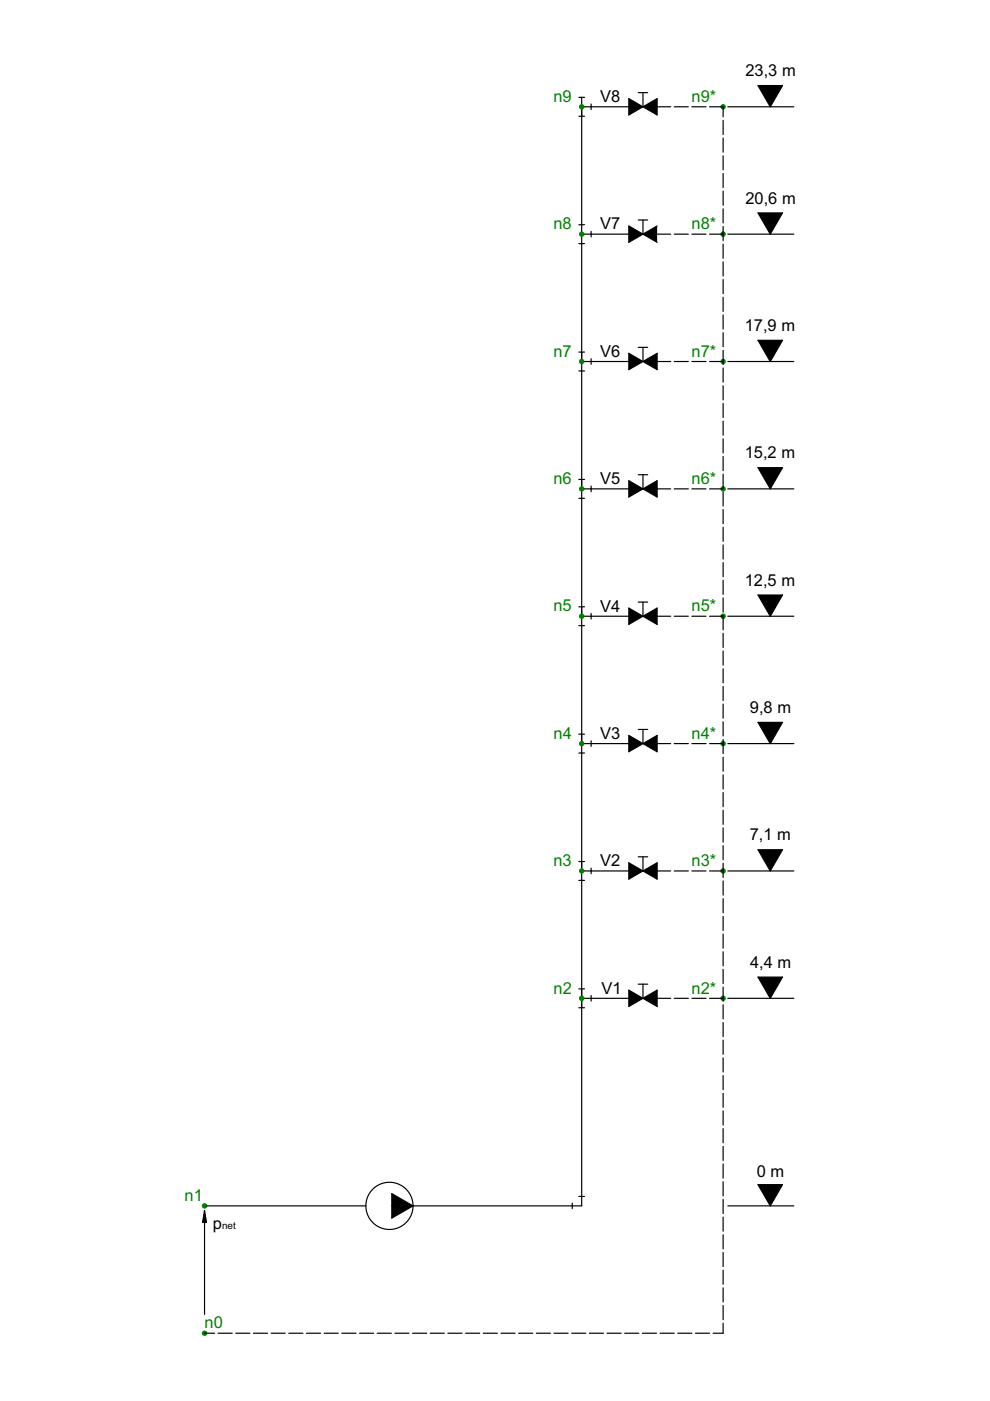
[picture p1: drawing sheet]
<svg xmlns="http://www.w3.org/2000/svg" width="210mm" height="297mm" viewBox="0 0 210 297" stroke-linecap="round" stroke-linejoin="round" font-family="sans-serif">
<g fill="none" stroke="#000" stroke-width=".25">
<path d="M160.7 18.1h5.2l-2.6 4.5zM122.7 20.6h1.2M122.7 24.6h1.2M123.3 20.6v235.1M123.3 22.6h10M125.3 22v1.2M122.7 47.6h1.2M122.7 51.6h1.2M123.3 49.6h10M125.3 49v1.2M160.7 45.1h5.2l-2.6 4.5zM122.7 74.6h1.2"/>
<path d="M122.7 78.6h1.2M123.3 76.6h10M125.3 76v1.2M160.7 72.1h5.2l-2.6 4.5zM160.7 99.2h5.2l-2.6 4.5zM122.7 101.7h1.2M122.7 105.7h1.2M123.3 103.7h10M125.3 103.1v1.2M122.7 128.7h1.2M122.7 132.7h1.2M123.3 130.7h10"/>
<path d="M125.3 130.1v1.2M160.7 126.2h5.2l-2.6 4.5zM122.7 155.7h1.2M122.7 159.7h1.2M123.3 157.7h10M125.3 157.1v1.2M160.7 153.2h5.2l-2.6 4.5zM122.7 182.7h1.2M122.7 186.7h1.2M123.3 184.7h10M125.3 184.1v1.2M160.7 180.2h5.2l-2.6 4.5z"/>
<path d="M122.7 209.7h1.2M122.7 213.7h1.2M123.3 211.7h10M125.3 211.1v1.2M160.7 207.2h5.2l-2.6 4.5zM121.3 255.1v1.2M122.7 253.7h1.2M160.7 251.2h5.2l-2.6 4.5z"/>
</g>
<path d="M160.7 18.1h5.2l-2.6 4.5zM160.7 45.1h5.2l-2.6 4.5zM160.7 72.1h5.2l-2.6 4.5zM160.7 99.2h5.2l-2.6 4.5zM160.7 126.2h5.2l-2.6 4.5zM160.7 153.2h5.2l-2.6 4.5zM160.7 180.2h5.2l-2.6 4.5zM160.7 207.2h5.2l-2.6 4.5zM160.7 251.2h5.2l-2.6 4.5z" fill="#000"/>
<g fill="none" stroke="#008000" stroke-width=".25">
<circle cx="123.3" cy="22.6" r=".45"/>
<circle cx="153.3" cy="22.6" r=".45"/>
<circle cx="123.3" cy="49.6" r=".45"/>
<circle cx="153.3" cy="49.6" r=".45"/>
<circle cx="123.3" cy="76.6" r=".45"/>
<circle cx="153.3" cy="76.6" r=".45"/>
<circle cx="123.3" cy="103.7" r=".45"/>
<circle cx="153.3" cy="103.7" r=".45"/>
<circle cx="123.3" cy="130.7" r=".45"/>
<circle cx="153.3" cy="130.7" r=".45"/>
<circle cx="123.3" cy="157.7" r=".45"/>
<circle cx="153.3" cy="157.7" r=".45"/>
<circle cx="123.3" cy="184.7" r=".45"/>
<circle cx="153.3" cy="184.7" r=".45"/>
<circle cx="123.3" cy="211.7" r=".45"/>
<circle cx="153.3" cy="211.7" r=".45"/>
<circle cx="43.4" cy="255.7" r=".45"/>
<circle cx="43.4" cy="282.7" r=".45"/>
</g>
<g fill="#008000">
<circle cx="123.3" cy="22.6" r=".45"/>
<circle cx="123.3" cy="49.6" r=".45"/>
<circle cx="123.3" cy="76.6" r=".45"/>
<circle cx="123.3" cy="103.7" r=".45"/>
<circle cx="123.3" cy="130.7" r=".45"/>
<circle cx="123.3" cy="157.7" r=".45"/>
<circle cx="123.3" cy="184.7" r=".45"/>
<circle cx="123.3" cy="211.7" r=".45"/>
<circle cx="43.4" cy="255.7" r=".45"/>
<circle cx="43.4" cy="282.7" r=".45"/>
<circle cx="153.3" cy="22.6" r=".45"/>
<circle cx="153.3" cy="49.6" r=".45"/>
<circle cx="153.3" cy="76.6" r=".45"/>
<circle cx="153.3" cy="103.7" r=".45"/>
<circle cx="153.3" cy="130.7" r=".45"/>
<circle cx="153.3" cy="157.7" r=".45"/>
<circle cx="153.3" cy="184.7" r=".45"/>
<circle cx="153.3" cy="211.7" r=".45"/>
</g>
<g fill="none" stroke="#000" stroke-width=".25">
<path d="M135.3 19.6h2M136.3 19.6v3M133.3 20.9v3.5l6-3.5v3.5zM139.3 22.6h2.9M142.9 22.6h3M146.7 22.6h3M150.4 22.6h2.9v2.2M153.3 25.5v3M153.3 29.3v3M153.3 33v3M153.3 36.8v3M154.3 22.6h14"/>
<path d="M135.3 46.6h2M136.3 46.6v3M139.3 47.9l-6 3.5v-3.5l6 3.5M139.3 49.6h2.9M142.9 49.6h3M146.7 49.6h3M150.4 49.6h2.9M153.3 40.5v3M153.3 44.3v3M153.3 48v3M153.3 51.8v3M153.3 55.5v3"/>
<path d="M153.3 59.3v3M154.3 49.6h14M133.3 74.9v3.5l6-3.5v3.5zM135.3 73.6h2M136.3 73.6v3M139.3 76.6h2.9M142.9 76.6h3M146.7 76.6h3M150.4 76.6h2.9M153.3 63v3M153.3 66.8v3M153.3 70.5v3"/>
<path d="M153.3 74.3v3M153.3 78v3M154.3 76.6h14M153.3 81.8v3M153.3 85.5v3M153.3 89.3v3M153.3 93v3M153.3 96.8v3M133.3 101.9v3.5l6-3.5v3.5zM135.3 100.7h2M136.3 100.7v3M139.3 103.7h2.9"/>
<path d="M142.9 103.7h3M146.7 103.7h3M150.4 103.7h2.9M153.3 100.5v3M153.3 104.3v3M153.3 108v3M153.3 111.8v3M153.3 115.5v3M153.3 119.3v3M154.3 103.7h14M133.3 128.9v3.5l6-3.5v3.5zM135.3 127.7h2"/>
<path d="M136.3 127.7v3M139.3 130.7h2.9M142.9 130.7h3M146.7 130.7h3M150.4 130.7h2.9M153.3 123v3M153.3 126.8v3M153.3 130.5v3M153.3 134.3v3M153.3 138v3M154.3 130.7h14M133.3 155.9v3.5l6-3.5v3.5z"/>
<path d="M135.3 154.7h2M136.3 154.7v3M139.3 157.7h2.9M142.9 157.7h3M146.7 157.7h3M150.4 157.7h2.9M153.3 141.8v3M153.3 145.5v3M153.3 149.3v3M153.3 153v3M153.3 156.8v3M154.3 157.7h14"/>
<path d="M153.3 160.5v3M153.3 164.3v3M153.3 168v3M153.3 171.8v3M153.3 175.5v3M153.3 179.3v3M133.3 182.9l6 3.5v-3.5l-6 3.5zM135.3 181.7h2M136.3 181.7v3M139.3 184.7h2.9M142.9 184.7h3M146.7 184.7h3"/>
<path d="M150.4 184.7h2.9M153.3 183v3M153.3 186.8v3M153.3 190.5v3M153.3 194.3v3M153.3 198v3M154.3 184.7h14M133.3 209.9v3.5l6-3.5v3.5zM135.3 208.7h2M136.3 208.7v3M139.3 211.7h2.9M142.9 211.7h3"/>
<path d="M146.7 211.7h3M150.4 211.7h2.9M153.3 201.8v3M153.3 205.5v3M153.3 209.3v3M153.3 213v3M153.3 216.8v3M154.3 211.7h14M153.3 220.5v3M153.3 224.3v3M153.3 228v3M153.3 231.8v3"/>
<path d="M153.3 235.5v3M153.3 239.3v3M43.4 256.7v22M43.8 255.7h33.8M83.1 255.7h40.2M83.1 253.1l4.5 2.6-4.5 2.6zM153.3 243v3M153.3 246.8v3M153.3 250.5v3M153.3 254.3v3M153.3 258v3M154.3 255.7h14"/>
<path d="M153.3 261.8v3M153.3 265.5v3M153.3 269.3v3M153.3 273v3M153.3 276.8v3M43.4 282.7h2.1M46.2 282.7h3M50 282.7h3M53.7 282.7h3M57.5 282.7h3M61.2 282.7h3M65 282.7h3"/>
<path d="M68.7 282.7h3M72.5 282.7h3M76.2 282.7h3M80 282.7h3M83.7 282.7h3M87.5 282.7h3M91.2 282.7h3M95 282.7h3M98.7 282.7h3M102.5 282.7h3M106.2 282.7h3M110 282.7h3"/>
<path d="M113.7 282.7h3M117.5 282.7h3M121.2 282.7h3M125 282.7h3M128.7 282.7h3M132.5 282.7h3M136.2 282.7h3M139.9 282.7h3M143.7 282.7h3M147.4 282.7h3M153.3 280.5v2.2h-2.1"/>
<circle cx="82.6" cy="255.7" r="5"/>
</g>
<g fill="#000">
<path d="M43.4 256.7l.4 2.5h-.9zM83.1 253.1l4.5 2.6-4.5 2.6z"/>
<path d="M133.3 20.9v3.5l3-1.8zM136.3 22.6l3 1.8v-3.5z" fill-rule="evenodd"/>
<path d="M133.3 47.9v3.5l3-1.8zM136.3 49.6l3 1.8v-3.5z" fill-rule="evenodd"/>
<path d="M133.3 74.9v3.5l3-1.8zM136.3 76.6l3 1.8v-3.5z" fill-rule="evenodd"/>
<path d="M133.3 101.9v3.5l3-1.7zM136.3 103.7l3 1.7v-3.5z" fill-rule="evenodd"/>
<path d="M133.3 128.9v3.5l3-1.7zM136.3 130.7l3 1.7v-3.5z" fill-rule="evenodd"/>
<path d="M133.3 155.9v3.5l3-1.7zM136.3 157.7l3 1.7v-3.5z" fill-rule="evenodd"/>
<path d="M133.3 182.9v3.5l3-1.7zM136.3 184.7l3 1.7v-3.5z" fill-rule="evenodd"/>
<path d="M133.3 209.9v3.5l3-1.7zM136.3 211.7l3 1.7v-3.5z" fill-rule="evenodd"/>
</g>
<path d="M43.4 256.7l.4 2.5h-.9z" fill="#000" stroke="#000" stroke-width=".25"/>
<g font-size="3.5">
<text x="158" y="16.1">23,3 m</text>
<text x="127.3" y="21.6">V8</text>
<text x="158" y="43.2">20,6 m</text>
<text x="127.3" y="48.6">V7</text>
<text x="157.9" y="70.2">17,9 m</text>
<text x="127.3" y="75.6">V6</text>
<text x="157.9" y="97.2">15,2 m</text>
<text x="127.3" y="102.6">V5</text>
<text x="157.9" y="124.2">12,5 m</text>
<text x="127.3" y="129.7">V4</text>
<text x="159" y="151.2">9,8 m</text>
<text x="127.3" y="156.6">V3</text>
<text x="159" y="178.2">7,1 m</text>
<text x="127.3" y="183.7">V2</text>
<text x="159" y="205.2">4,4 m</text>
<text x="127.5" y="210.7">V1</text>
<text x="160.4" y="249.6">0 m</text>
<text x="45.1" y="260.5">p</text>
</g>
<g font-size="3.5" fill="#008000">
<text x="117.4" y="21.6">n9</text>
<text x="146.6" y="21.6">n9*</text>
<text x="117.4" y="48.6">n8</text>
<text x="146.6" y="48.6">n8*</text>
<text x="117.4" y="75.6">n7</text>
<text x="146.6" y="75.6">n7*</text>
<text x="117.4" y="102.6">n6</text>
<text x="146.6" y="102.6">n6*</text>
<text x="117.3" y="129.6">n5</text>
<text x="146.6" y="129.6">n5*</text>
<text x="117.4" y="156.7">n4</text>
<text x="146.6" y="156.7">n4*</text>
<text x="117.4" y="183.6">n3</text>
<text x="146.6" y="183.6">n3*</text>
<text x="117.4" y="210.7">n2</text>
<text x="146.6" y="210.7">n2*</text>
<text x="39.1" y="254.7">n1</text>
<text x="43.4" y="281.5">n0</text>
</g>
<text font-size="2.1" x="47.1" y="260.5">net</text>
</svg>
